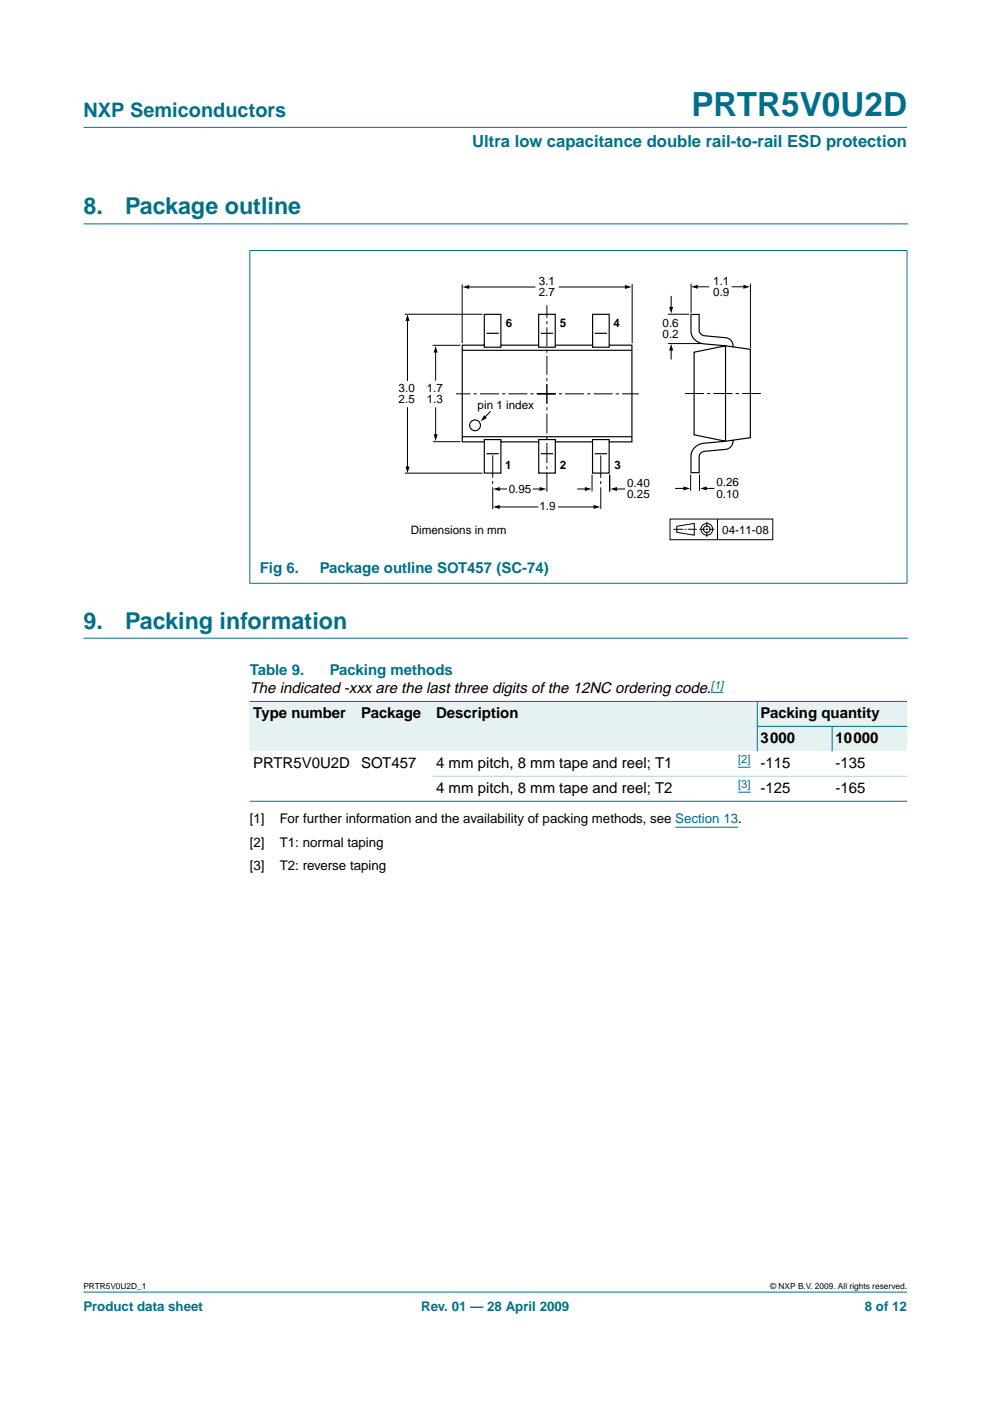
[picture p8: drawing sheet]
<svg xmlns="http://www.w3.org/2000/svg" width="210mm" height="297mm" viewBox="0 0 210 297" stroke-linecap="round" stroke-linejoin="round" font-family="sans-serif">
<g fill="#00708a" stroke="#00708a" stroke-width=".21">
<path d="M17.7 273.9h174.6z"/>
<path d="M17.7 27h174.6z"/>
<path d="M53 53.2v70.4z"/>
<path d="M192.3 53.2v70.4z"/>
<path d="M52.9 53.1h139.5z"/>
<path d="M52.9 123.7h139.5z"/>
</g>
<path d="M17.7 47.5h174.7M17.7 135.3h174.7" fill="none" stroke="#00708a" stroke-width=".21"/>
<path d="M150.7 146.8h2.7M143.2 175.4h13.3" fill="none" stroke="#00f" stroke-width=".21"/>
<path d="M81.1 57.5h83.1v57.3h-83.1z" fill="none" stroke="#fff" stroke-width=".21"/>
<g fill="none" stroke="#000" stroke-width=".21">
<path d="M85.8 66.6h16.5M86.4 67.8v13M91.7 73.2h5.9M92.4 74.5v6.2M98 60.3v12.5M99.1 60.9h14.4M118.5 60.9h14.3M134 60.2v12.6M141.6 66.6h4.6M141.6 72.8h7M142.3 62.7v2.6M142.3 74v2.2"/>
<path d="M146.5 60.1v6.2M147.6 60.8h2.8M155.1 60.8h2.8M159.1 60.1v13.7M86.4 86.3v12.9M91.8 93.6h5.8M92.4 86.4v6M104 87.2l-1.3 1.3M85.8 100.3h16.5M105.6 107.5h8.5M105.7 103.7h1.8M113 103.7h1.7"/>
<path d="M118.3 107.5h7.9M122.4 103.7h1.9M125.5 100.6v3.6M129.3 100.6v3.6M130.5 103.7h2M142.1 110h21.7v4.4h-21.7zM142.8 112.2h2.1M143.1 103.6h2.1M143.5 111.6l3.7-.6v2.5l-3.7-.6zM145.2 112.2h.3M145.8 112.2h1.9M146.4 100.6v3.5"/>
<path d="M148.3 112.2h1.2M148.3 100.6v3.5M149.6 103.6h1.9M149.7 112.2h.3M149.9 110.6v1.2M149.9 112v.4M149.9 112.6v1.2M150.3 112.2h1.2M152.1 110.1v4.3"/>
<circle cx="149.9" cy="112.2" r=".71"/>
<circle cx="149.9" cy="112.2" r="1.24"/>
</g>
<g fill="#000">
<path d="M86.4 66.6l.4 1.5h-.8zM92.4 73.4l.4 1.4h-.9zM98.1 60.9l1.4-.5v.9zM132.5 60.4l1.4 .5-1.4 .4zM141.9 65.1h.8l-.4 1.4zM142.3 72.9l.4 1.4h-.8zM146.5 60.8l1.4-.4v.8zM157.6 60.4l1.4 .4-1.4 .4zM86 98.9h.8l-.4 1.4zM91.9 92.1h.9l-.4 1.4zM102.6 88l.6 .6-1.3 .7zM104.5 107.5l1.4-.4v.8z"/>
<path d="M104.6 103.7l1.4-.4v.8zM114.4 103.3l1.4 .4-1.4 .4zM124 103.3l1.4 .4-1.4 .4zM125.9 107.1l1.4 .4-1.4 .4zM129.4 103.7l1.4-.4v.8zM144.9 103.1l1.4 .5-1.4 .4zM148.4 103.6l1.5-.5v.9z"/>
</g>
<path d="M113.8 83.5h21.7M116 85.5v-20.8M117.8 83.5h-21.1M161.3 83.4h-16.5" fill="none" stroke="#000" stroke-width=".21" stroke-dasharray="4 .7 .7 .7" stroke-linecap="butt"/>
<path d="M116 81.4v22.8" fill="none" stroke="#000" stroke-width=".21" stroke-dasharray="4.2 .7 .7 .7" stroke-linecap="butt"/>
<path d="M104.5 96.5v11.5M127.4 96.6v11.3" fill="none" stroke="#000" stroke-width=".21" stroke-dasharray="4.8 .7 .7 .7" stroke-linecap="butt"/>
<g fill="none" stroke="#000" stroke-width=".25">
<path d="M98 74.3h35.9M102.7 73.2h-4.7v20.5h4.6M102.7 66.6h3.5v7h-3.5zM103.1 70.7h2.7M106.2 73.2h7.9M114.2 66.6h3.5v7h-3.5zM114.7 70.7h2.6M117.8 73.2h7.8M125.6 66.6h3.6v7h-3.6zM126.1 70.7h2.6M129.2 73.2h4.8v20.5h-4.9M147.2 74.7l6.6-1.4 5.3 .8v18.7l-5.3 .7-6.6-1.3z"/>
<path d="M155.4 73.5v-.2a1.71 1.71 0 0 0-1.5-1.7l-4.4-.4a1.28 1.28 0 0 1-1.3-1.2v-3.3h-1.7v3.5a2.87 2.87 0 0 0 2.8 2.7l4.5 .4v20.2l-4.5 .5a2.92 2.92 0 0 0-2.8 2.7v3.5h1.7v-3.3a1.24 1.24 0 0 1 1.3-1.2l4.4-.4a1.73 1.73 0 0 0 1.5-1.9M98 92.6h35.9M102.7 93.2h3.5v7.1h-3.5zM103.1 96.2h2.7M106.2 93.7h8M114.2 93.2h3.5v7.1h-3.5zM114.7 96.2h2.6M117.8 93.7h7.8M125.6 93.2h3.6v7.1h-3.6zM126.1 96.2h2.6"/>
<circle cx="100.7" cy="90.2" r="1.14"/>
</g>
<g fill="#e6f2f2">
<path d="M53 148.7h22.9v10.6h-22.9z" fill-rule="evenodd"/>
<path d="M75.9 148.7h15.9v10.6h-15.9z" fill-rule="evenodd"/>
<path d="M91.8 148.7h63.5v10.6h-63.5z" fill-rule="evenodd"/>
<path d="M155.3 148.7h5.3v10.6h-5.3z" fill-rule="evenodd"/>
<path d="M160.6 148.7h31.7v5.3h-31.7z" fill-rule="evenodd"/>
<path d="M160.6 154h15.8v5.3h-15.8z" fill-rule="evenodd"/>
<path d="M176.4 154h15.9v5.3h-15.9z" fill-rule="evenodd"/>
</g>
<path d="M156.5 162.7h2.7M156.5 168h2.7" fill="none" stroke="#00f" stroke-width=".21"/>
<g fill="#00708a" stroke="#00708a" stroke-width=".21">
<path d="M160.6 148.7v10.6z"/>
<path d="M176.4 154v5.3z"/>
<path d="M53 148.7h139.3z"/>
<path d="M160.5 154h31.8z"/>
<path d="M53 169.9h139.3z"/>
</g>
<path d="M91.8 164.6h100.5z" fill="#b3d4db" stroke="#b3d4db" stroke-width=".21"/>
<text font-size="7.1" fill="#00708a" x="146.6" y="24.7">PRTR5V0U2D</text>
<g font-size="4.9" fill="#00708a">
<text x="17.7" y="45.5">8.</text>
<text x="26.5" y="45.5">Package outline</text>
<text x="17.7" y="133.3">9.</text>
<text x="26.5" y="133.3">Packing information</text>
</g>
<text font-size="4.2" fill="#00708a" x="17.7" y="24.9">NXP Semiconductors</text>
<text font-size="3.5" fill="#00708a" x="100.1" y="31.1">Ultra low capacitance double rail-to-rail ESD protection</text>
<g font-size="3.2" fill="#00708a">
<text x="55.1" y="121.5">Fig 6.</text>
<text x="67.8" y="121.5">Package outline SOT457 (SC-74)</text>
<text x="53" y="143.1">Table 9.</text>
<text x="69.9" y="143.1">Packing methods</text>
</g>
<g font-size="3.2">
<text x="53" y="146.9">The indicated -xxx are the last three digits of the 12NC ordering code.</text>
<text x="53.7" y="152.2">Type number</text>
<text x="76.6" y="152.2">Package</text>
<text x="92.5" y="152.2">Description</text>
<text x="161.3" y="152.2">Packing quantity</text>
<text x="161.3" y="157.5">3000</text>
<text x="177.1" y="157.5">10000</text>
<text x="53.7" y="162.8">PRTR5V0U2D</text>
<text x="76.6" y="162.8">SOT457</text>
<text x="92.5" y="162.8">4 mm pitch, 8 mm tape and reel; T1</text>
<text x="161.3" y="162.8">-115</text>
<text x="177.1" y="162.8">-135</text>
<text x="92.5" y="168.1">4 mm pitch, 8 mm tape and reel; T2</text>
<text x="161.3" y="168.1">-125</text>
<text x="177.1" y="168.1">-165</text>
</g>
<g font-size="2.8">
<text x="53" y="179.5">[2]</text>
<text x="53" y="174.6">[1]</text>
<text x="59.3" y="179.5">T1: normal taping</text>
<text x="59.3" y="174.6">For further information and the availability of packing methods, see Section 13.</text>
<text x="53" y="184.5">[3]</text>
<text x="59.3" y="184.5">T2: reverse taping</text>
</g>
<g font-size="2.8" fill="#00708a">
<text x="17.7" y="278">Product data sheet</text>
<text x="89.3" y="278">Rev. 01 — 28 April 2009</text>
<text x="183.4" y="278">8 of 12</text>
</g>
<g font-size="2.5">
<text x="114.2" y="60.3">3.1</text>
<text x="114.2" y="62.8">2.7</text>
<text x="151.2" y="60.4">1.1</text>
<text x="151.2" y="62.8">0.9</text>
<text x="107.3" y="69.2">6</text>
<text x="118.7" y="69.2">5</text>
<text x="130.1" y="69.2">4</text>
<text x="140.5" y="69.3">0.6</text>
<text x="140.5" y="71.8">0.2</text>
<text x="84.5" y="83">3.0</text>
<text x="90.5" y="83.1">1.7</text>
<text x="84.5" y="85.5">2.5</text>
<text x="90.5" y="85.5">1.3</text>
<text x="101.3" y="86.6">pin 1 index</text>
<text x="107.1" y="99.5">1</text>
<text x="118.7" y="99.5">2</text>
<text x="130.3" y="99.5">3</text>
<text x="107.9" y="104.5">0.95</text>
<text x="133" y="103.2">0.40</text>
<text x="133" y="105.7">0.25</text>
<text x="151.9" y="103.1">0.26</text>
<text x="151.9" y="105.6">0.10</text>
<text x="87.1" y="113.1">Dimensions in mm</text>
<text x="114.4" y="108.2">1.9</text>
<text x="153.1" y="113.1">04-11-08</text>
</g>
<g font-size="2.4" fill="#00f">
<text x="150.7" y="146">[1]</text>
<text x="156.5" y="161.9">[2]</text>
<text x="156.5" y="167.2">[3]</text>
</g>
<g font-size="1.8">
<text x="17.7" y="273.4">PRTR5V0U2D_1</text>
<text x="163.3" y="273.4">© NXP B.V. 2009. All rights reserved.</text>
</g>
</svg>
